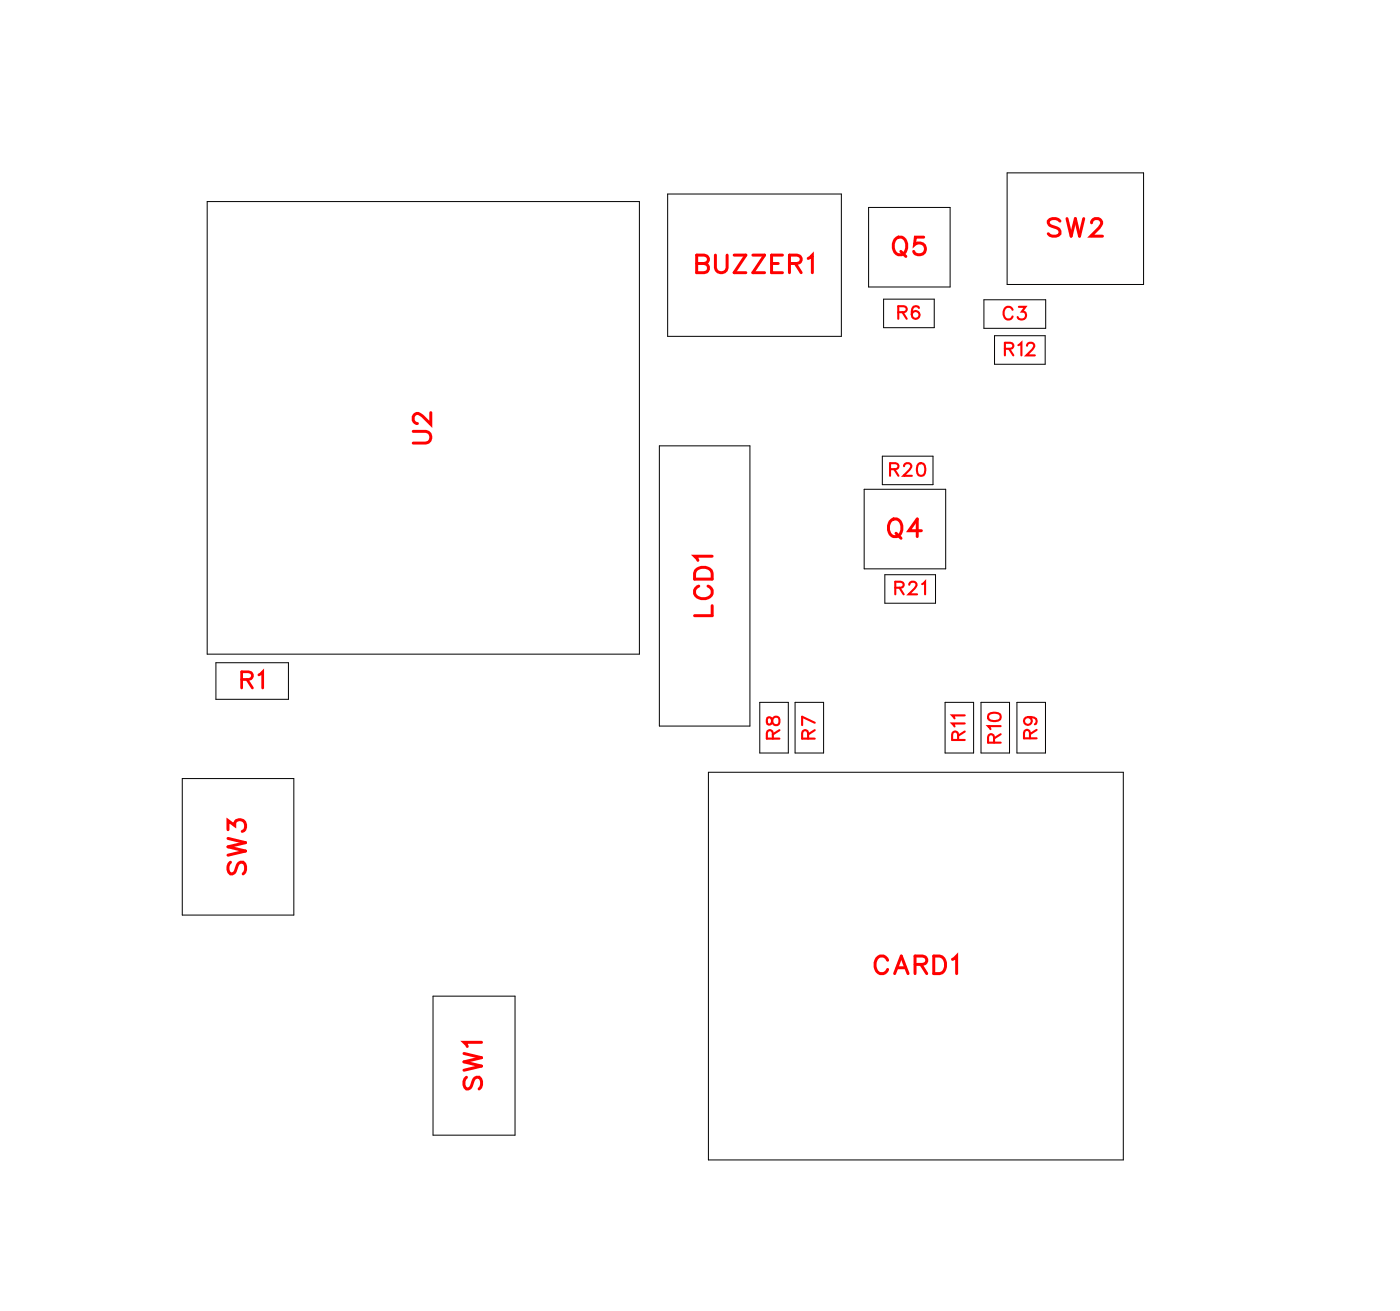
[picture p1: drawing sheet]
<svg xmlns="http://www.w3.org/2000/svg" width="56mm" height="53mm" viewBox="0 0 56 53" stroke-linecap="round" stroke-linejoin="round" font-family="sans-serif">
<g fill="none" stroke="#000" stroke-width=".04">
<path d="M8.3 8.1h17.5v18.3h-17.5zM26.6 18h3.6v11.2h-3.6zM26.9 7.8h7v5.7h-7zM34.8 19.7h3.3v3.2h-3.3zM35 8.4h3.3v3.2h-3.3zM35.6 18.4h2v1.1h-2zM35.6 12.1h2v1.1h-2zM39.7 12.1h2.4v1.1h-2.4zM40.1 13.5h2v1.2h-2zM40.6 7h5.5v4.5h-5.5zM7.3 31.4h4.5v5.5h-4.5zM8.7 26.7h2.9v1.5h-2.9z"/>
<path d="M28.5 31.1h16.8v15.6h-16.8zM30.6 28.3h1.2v2h-1.2zM32 28.3h1.2v2h-1.2zM35.7 23.2h2v1.1h-2zM38.1 28.3h1.1v2h-1.1zM39.5 28.3h1.2v2h-1.2zM41 28.3h1.1v2h-1.1zM17.5 40.1h3.3v5.6h-3.3z"/>
</g>
<g fill="none" stroke="#f00" stroke-width=".12">
<path d="M16.7 17.4h.5l.2 .2-.1 .2h-.6M17.4 16.6v.5l-.4-.3-.2-.1-.1 .1v.1l.1 .2M28.1 10.6l.4 .1v.2l-.1 .1h-.3v-.7h.4v.2l-.1 .1M28.8 10.3v.5l.2 .2 .3-.1v-.6M29.6 10.3h.5l-.5 .7h.5M30.3 10.3h.5l-.5 .7h.5M31.1 10.6h.3M31.5 10.3h-.4v.7h.4M31.8 10.6h.4l.1-.3h-.5v.7M32.1 10.6l.2 .4M32.6 10.4l.1-.1v.7M36.1 9.7v-.1a.33 .33 0 0 1 .5 .3 .33 .33 0 0 1-.5 .3l-.1-.2z"/>
<path d="M36.3 10.1l.2 .2M37.2 9.6h-.3v.3a.25 .25 0 0 1 .3-.1 .25 .25 0 0 1 0 .4 .25 .25 0 0 1-.4-.1M42.7 8.9l-.2-.1-.3 .1 .1 .2 .4 .2v.1l-.2 .1-.3-.1M43 8.8l.2 .7 .1-.7 .2 .7 .2-.7M44 9l.1-.2h.2l.1 .1-.1 .3-.3 .3h.4M9.2 33.4v-.3l.3 .2a.24 .24 0 0 1 .3-.2 .24 .24 0 0 1 0 .4M9.2 33.8l.7 .1-.7 .2 .7 .2-.7 .1M9.3 34.7l-.1 .2 .1 .3 .2-.1 .2-.4h.1l.1 .2-.1 .3M28 23a.39 .39 0 0 1 .7 .1v.2h-.7zM28.2 23.6a.26 .26 0 0 0-.2 .3 .26 .26 0 0 0 .3 .2h.1a.26 .26 0 0 0 .3-.2 .26 .26 0 0 0-.2-.3M28.7 22.4h-.7l.1 .2M28.7 24.4v.4h-.7"/>
<path d="M35.8 38.7a.26 .26 0 0 0-.3-.2 .26 .26 0 0 0-.2 .3v.2a.26 .26 0 0 0 .2 .2 .26 .26 0 0 0 .3-.1M35.9 21v-.1a.33 .33 0 0 1 .5 .4 .33 .33 0 0 1-.5 .3l-.1-.3zM36.1 39.2l.2-.7 .3 .7M36.1 21.5l.2 .2M36.2 39h.3M36.9 38.8h.4v-.2l-.4-.1v.7M37.1 38.8l.2 .4M37.1 21.4h-.5l.4-.5v.7M37.6 38.5h.3a.38 .38 0 0 1 .2 .4 .38 .38 0 0 1-.2 .3h-.3zM38.4 38.6l.2-.1v.7M18.7 42.4l.7 .2-.7 .2 .7 .1-.7 .2M18.8 43.4l-.1 .2 .1 .3 .2-.1 .2-.4h.1l.1 .2-.1 .3"/>
<path d="M19.4 42h-.7l.1 .2"/>
</g>
<g fill="none" stroke="#f00" stroke-width=".08">
<path d="M35.9 18.9h.3v-.2h-.3v.5M36 18.9l.2 .3M36.2 12.6h.3v-.2l-.3-.1v.5M36.4 12.6l.1 .2M36.4 18.8l.1-.1 .2 .1-.3 .4h.3M37 18.7a.23 .23 0 0 1 .3 .2 .23 .23 0 0 1-.3 .2v-.1zM37 12.4a.22 .22 0 0 0-.3 .2 .22 .22 0 0 0 .3 .2 .16 .16 0 0 0 0-.3 .18 .18 0 0 0-.3 .2M40.5 14h.3v-.1l-.3-.1v.5M40.7 14l.1 .3M40.8 12.5a.19 .19 0 0 0-.2-.1 .19 .19 0 0 0-.2 .2v.1a.19 .19 0 0 0 .2 .2 .19 .19 0 0 0 .2-.2M41 13.9l.2-.1v.5M41.1 12.4h.2l-.1 .2a.17 .17 0 0 1 .1 .2 .17 .17 0 0 1-.3 0"/>
<path d="M41.4 13.9l.2-.1 .1 .2-.3 .3h.3M30.9 28.9v.3h.1l.2-.3a.17 .17 0 0 1 .2 .1 .17 .17 0 0 1-.2 .2l-.1-.3zM31.1 29.8v-.3l-.1-.1-.1 .4h.5M31.4 29.4l-.3 .2M32.6 29.8l-.1-.3-.1-.1-.1 .4h.5M32.8 29.4l-.2 .2M32.8 29.1l-.5-.2v.3M36.1 23.7h.3v-.2l-.3-.1v.5M36.2 23.7l.2 .2M36.6 23.6l.1-.2 .2 .1-.3 .4h.4M37.2 23.5l.1-.1v.5M38.6 29.8v-.3h-.1l-.1 .3h.5"/>
<path d="M38.9 29.1h-.5l.1 .2M38.9 28.8h-.5l.1 .1M38.9 29.5l-.3 .1M39.8 28.8a.25 .25 0 0 1 .4-.1 .25 .25 0 0 1 .1 .3 .25 .25 0 0 1-.3 .1 .25 .25 0 0 1-.2-.3zM40.1 29.9l-.1-.3h-.1l-.1 .3h.5M40.3 29.3h-.5l.1 .1M40.3 29.6l-.2 .1M41.4 28.9a.16 .16 0 0 1 .2 .2 .16 .16 0 0 1-.3 .1 .16 .16 0 0 1 0-.3l.5 .1-.1 .2M41.5 29.7v-.2l-.1-.1-.1 .3h.5M41.8 29.4l-.3 .2"/>
</g>
<path d="M9.7 27.4l.4-.1v-.2h-.4v.6M10 27.4l.2 .3M10.4 27.2l.2-.1v.6" fill="none" stroke="#f00" stroke-width=".11"/>
<g font-size="1.2" fill="#fff">
<text x="28" y="11.3">BUZZER1</text>
<text x="35.9" y="10.6">Q5</text>
<text x="42.2" y="9.8">SW2</text>
<text x="17.7" y="17.9" transform="rotate(-90 17.7 17.9)">U2</text>
<text x="35.7" y="21.9">Q4</text>
<text x="29" y="24.9" transform="rotate(-90 29 24.9)">LCD1</text>
<text x="10.2" y="35.3" transform="rotate(-90 10.2 35.3)">SW3</text>
<text x="35.2" y="39.5">CARD1</text>
<text x="19.7" y="43.9" transform="rotate(-90 19.7 43.9)">SW1</text>
</g>
<text font-size="1.1" fill="#fff" x="9.7" y="28">R1</text>
<g font-size=".9" fill="#fff">
<text x="36.2" y="13.1">R6</text>
<text x="40.4" y="13.1">C3</text>
<text x="40.5" y="14.5">R12</text>
<text x="35.8" y="19.4">R20</text>
<text x="31.6" y="29.8" transform="rotate(-90 31.6 29.8)">R8</text>
<text x="33" y="29.8" transform="rotate(-90 33 29.8)">R7</text>
<text x="36" y="24.2">R21</text>
<text x="39.1" y="29.9" transform="rotate(-90 39.1 29.9)">R11</text>
<text x="40.5" y="30" transform="rotate(-90 40.5 30)">R10</text>
<text x="42" y="29.8" transform="rotate(-90 42 29.8)">R9</text>
</g>
</svg>
